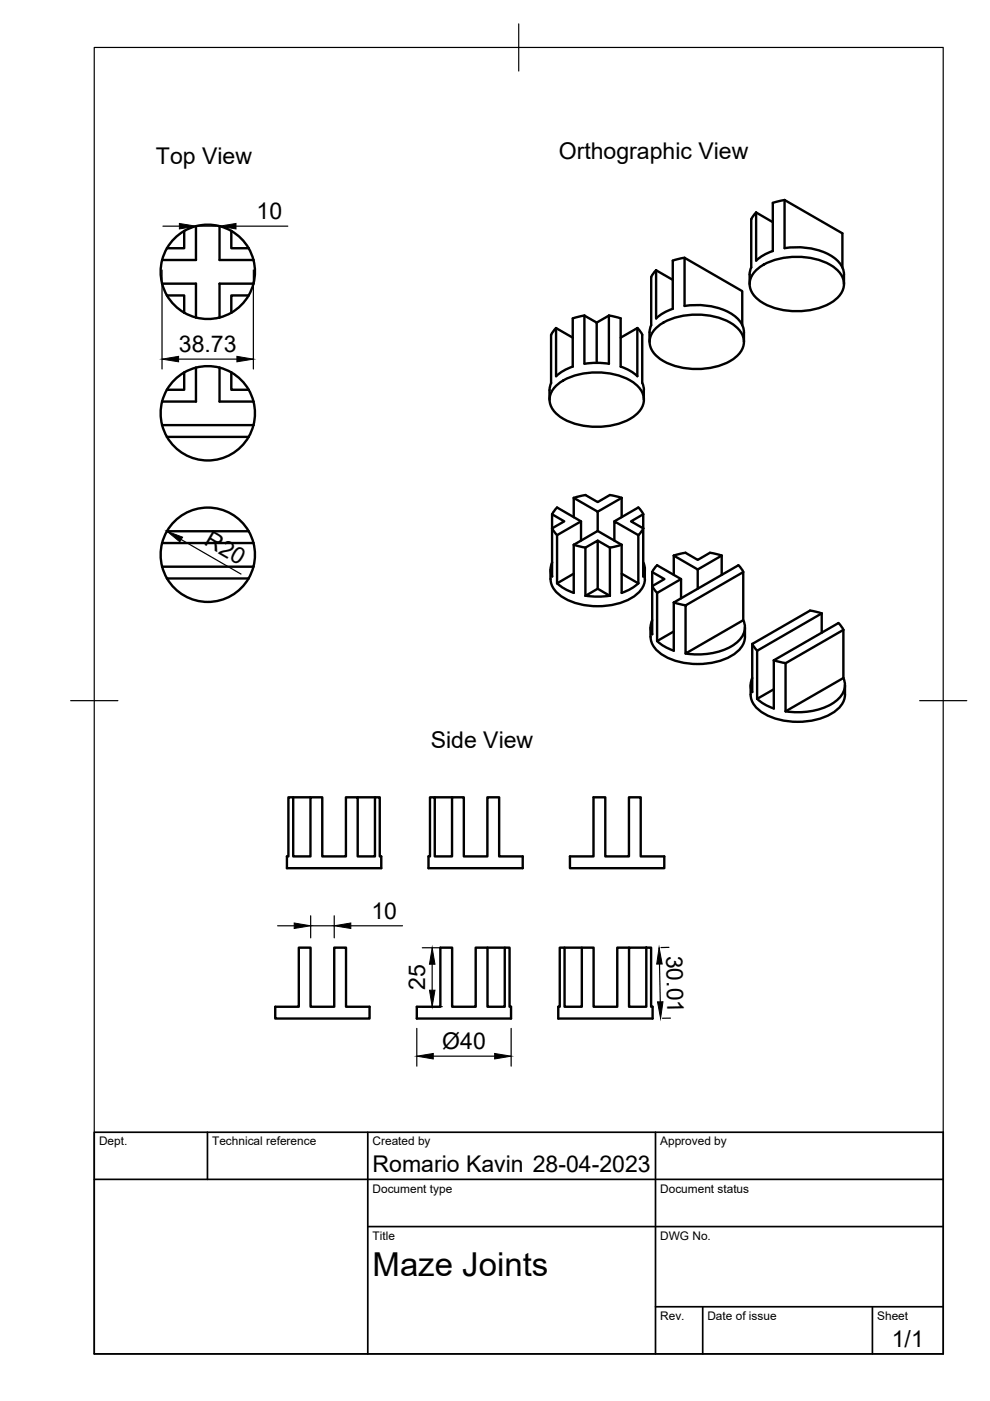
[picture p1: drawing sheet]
<svg xmlns="http://www.w3.org/2000/svg" width="210mm" height="297mm" viewBox="0 0 210 297" stroke-linecap="round" stroke-linejoin="round" font-family="sans-serif">
<!-- layer: Visible -->
<g fill="none" stroke="#000" stroke-width=".51">
<path d="M35.4 52.6a10 10 0 0 0 0 10M39.1 49v3.6h-3.7M39.1 49l-1.3 .8-1.1 1-1.3 1.8M41.6 47.9v7.2h-7.2M41.6 47.9l-2.5 1.1M46.5 47.9v7.2h7.2M46.6 47.9l-2.9-.3-2.1 .3M46.6 47.9a10 10 0 0 1 7.1 7.2M49 49v3.6h3.7M53.7 55.1a10 10 0 0 1-7.1 12.2M139.1 57.3l-1 1.4v10.2l-.3 1.2-.1 2.4M142.6 59.3l-3.5-2v10.2"/>
<path d="M145.1 54.6l-2.4 .6-.1 10.3-2.2 1-1.3 1M160.1 57.5a12.9 12.9 0 0 1 10.1-3 10.7 10.7 0 0 1 8.1 3.7 3.9 3.9 0 0 1-1.3 5.4 15 15 0 0 1-16.1 0 3.9 3.9 0 0 1-.8-6.1zM160.3 45l3.6 2.1M160.3 45.1l-1 1.4v10.2l-.3 1.1-.1 2.4M163.9 43v10.2l-1.8 .8-1.8 1.3v-10.3M166.3 42.4l12.3 7.1v7.2M166.3 42.4v10.2M166.4 52.6a14.3 14.3 0 0 1 11 2.5 4.3 4.3 0 0 1 1.5 3.1v2M166.4 42.4l-2.5 .6M34.4 60.1h7.2v7.2M35.4 62.6h3.7v3.7M35.4 62.6l.8 1.3 1.1 1.1 1.8 1.3"/>
<path d="M39.1 79v3.6h-3.7M39.1 79l-1.3 .8-1.1 1-1.3 1.8M39.1 79a10 10 0 0 1 14.6 6.1M39.1 66.3l2.5 1M41.6 78v7.1h-7.2M46.5 78v7.1h7.2M46.6 67.3l-2.2 .3-2.8-.3M49 79v3.6h3.7M52.7 62.6h-3.7v3.7M53.7 60.1h-7.2v7.2M116.8 71v10.2M117.9 69.6l3.5 2"/>
<path d="M117.9 69.5l-1 1.5M121.4 67.5v10.2l-1.7 .8-1.8 1.3v-10.2M123.9 66.9v10.2l3-.2 2.2 .2M123.9 66.9l2.6 1.5v8.5M123.9 66.9l-2.5 .6M126.5 68.4l2.6-1.5v10.2M129.1 66.9l2.5 .6M131.6 67.5v10.2l1.7 .8 1.8 1.3M131.6 71.6l3.5-2v10.2M135.1 69.5l1.1 1.5v10.2l.3 1.5M138.9 69.7a12.9 12.9 0 0 1 10.1-2.9 10.7 10.7 0 0 1 8.1 3.7 3.9 3.9 0 0 1-1.3 5.4 15 15 0 0 1-16.1 0 3.9 3.9 0 0 1-.8-6.2zM157.4 68.9v-7.2l-12.3-7v10.2a14.3 14.3 0 0 1 11 2.4 4.3 4.3 0 0 1 1.6 3.1v2.1"/>
<path d="M34.4 90.1h19.3M35.4 82.6a10 10 0 0 0 0 10M53.7 90.1a10 10 0 0 1-8.3 7.4 10 10 0 0 1-10-4.9h17.3M53.7 85.1l.4 2.2-.4 2.8M116.9 81.2l-.4 1.1v2.4M117.7 82a12.9 12.9 0 0 1 10.1-3 10.7 10.7 0 0 1 8.1 3.7 3.9 3.9 0 0 1-1.3 5.5 15 15 0 0 1-16.1 0 3.9 3.9 0 0 1-.8-6.2zM136.5 82.7v2M34.4 115.1h19.3M35.4 112.6h17.3M35.4 112.6a10 10 0 0 0 7.3 14.9 10 10 0 0 0 11-12.4M35.4 112.6a10 10 0 0 1 10-4.9 10 10 0 0 1 8.3 7.4M117.1 112l2.5-1.5-2.5-1.5v13.2"/>
<path d="M117.1 119.2l-.4 1.5 .4 1.5M117.1 112l1 1.5M117.1 109l1-1.4 5.1 2.9v4.1M121.6 109.7v-4.1l5.1 2.9v4.1M121.6 115.5v10.2M121.7 115.5l2.4 .6M123.2 110.5l-5.1 3v10.2M124.1 116.1l2.6-1.5v10.2M124.1 116.1v10.2M126.7 114.6l2.6 1.5v10.2l-2.6-1.5-2.6 1.5M126.7 108.5l5.1-2.9v4.1M126.7 112.6l5.1 2.9"/>
<path d="M126.7 112.6l-5.1 2.9M129.3 105l-2.6 1.5-2.6-1.5-2.4 .6M129.3 105l2.5 .6M130.3 114.6v-4.1l5 3v10.2l-3.5-2.1M131.8 115.5v10.2M131.8 115.5l-2.5 .6M135.3 107.6l-5 2.9M135.4 107.6l1 1.4M136.4 109v13.2l.3-1.5-.3-1.5M136.4 109l-2.6 1.5 2.6 1.5-1 1.5M139.3 119.9l5.1 2.9v4.1M139.3 119.8l-1 1.5"/>
<path d="M142.9 117.8l5 2.9v4.1M142.9 117.8v4.1M142.9 117.8l2.5-.6 2.5 1.5 2.6-1.5 2.5 .6M153 117.8v4.1M153 117.8l-5.1 2.9M156.5 119.9l-13.6 7.8M156.6 119.8l1 1.5M34.4 120.1h19.3M35.4 122.6h17.3M116.7 120.7a5.4 5.4 0 0 0 1.4 5 14.1 14.1 0 0 0 12.5 2.4 8.6 8.6 0 0 0 5.8-3.8l.3-1.5M118.1 123.7l1.8 1.3 1.8 .7M121.6 121.6l-3.5 2.1"/>
<path d="M124.1 126.3l3 .2 2.2-.2M135.4 123.7l-1.9 1.3-1.7 .7M136.7 120.7v2.1M137.9 133a5.4 5.4 0 0 0 1.4 4.9 14.1 14.1 0 0 0 12.5 2.4 8.6 8.6 0 0 0 5.8-3.7l.3-1.6v-2M138.3 121.3v13.2l-.4-1.5 .4-1.5M138.3 121.3l2.6 1.5-2.6 1.5M138.3 124.3l1 1.4M142.9 127.7v10.3l-1.8-.8-1.8-1.3M142.9 127.7l2.5 .6M144.4 122.8l-5.1 2.9v10.2l3.6-2M145.4 128.4l12.2-7.1v10.2l-12.2 7.1zM157.6 131.5a4 4 0 0 1-1.8 5.1 14.6 14.6 0 0 1-10.4 2"/>
<path d="M159.5 136.5l1 1.4M160.5 138v10.2M164.1 140l2.5 .6M174.2 130.1v4M174.2 130.1l-13.7 7.9M174.2 130l-2.5-.5-12.2 7v10.2l-.3-1.5 .3-1.5M178.8 133.5l-1-1.4-13.7 7.9M159.2 145.3v2M159.2 147.3a5 5 0 0 0 2.9 4.1 15.3 15.3 0 0 0 15-.6 4.7 4.7 0 0 0 2.1-3.5M164.1 140v10.2l-1.8-.7-1.8-1.3M164.1 146.1l-3.6 2.1M166.6 140.6l12.2-7.1v10.2l-12.2 7.1z"/>
<path d="M178.8 143.7a4 4 0 0 1-1.8 5.1 14.6 14.6 0 0 1-10.4 2M179.2 145.3v2M61.2 169h1v12.6h3.6v-12.6h2.5v12.6h5v-12.6h2.5v12.6h3.7v-12.6h1v12.6h.3v2.5h-20v-2.5h.4zM62.2 169h3.6M75.8 169h3.7M91.2 169h1v12.6h3.6v-12.6h2.5v12.6h5v-12.6h2.5v12.6h5v2.5h-20v-2.5h.4zM92.2 169h3.6M125.8 169h2.5v12.6h5v-12.6h2.5v12.6h5v2.5h-20v-2.5h5zM63.4 200.9h2.4v12.6h5.1v-12.6h2.5v12.6h5v2.4h-20v-2.4h5zM93.4 200.9h2.5v12.6h5v-12.6h2.5v12.6h3.6v-12.6h1v12.6h.4v2.4h-20v-2.4h5zM103.4 200.9h3.6M119.7 200.9h3.7"/>
<path d="M133.4 200.9h3.6v12.6h-3.6zM133.4 200.9h-2.5v12.6h-5v-12.6h-2.5v12.6h-3.7v-12.6h-1v12.6h-.3v2.4h20v-2.4h-.4v-12.6h-1"/>
</g>
<!-- layer: TitleBlock -->
<path d="M20 240.1h180v46.9h-180zM20 250h180M44 240.1v9.9M78 240.1v46.9M139 240.1v46.9M78 260.1h122M139 277.1h61M149 277.1v9.9M185 277.1v9.9" fill="none" stroke="#000" stroke-width=".36"/>
<!-- layer: Dimensions -->
<g fill="none" stroke="#000" stroke-width=".25">
<path d="M34.4 57.2v21M34.5 47.9h3.5M41.6 47.9h4.9M50 47.9h11M53.7 57.2v21M37.9 76.1h12.3M38.4 114.4l12.7 7.3M58.9 196.3h3.5M65.9 194.2v4.6M65.9 196.3h5M70.9 194.2v4.6M74.4 196.3h10.9"/>
<path d="M88.4 218v8M89.5 213.4h4.3M89.5 200.9h4.3M91.6 204.4v5.5M108.4 218v8M139.8 204.4l.2 8M141.8 200.9h-1.7M142.2 215.9h-1.7M91.9 223.9h13"/>
</g>
<g fill="#000" stroke="#000" stroke-width=".21">
<path d="M38 47.4l3.6 .5-3.6 .6zM46.5 47.9l3.5-.5v1.1zM34.4 76.1l3.5-.5v1.1zM50.2 75.6l3.5 .5-3.5 .6zM35.4 112.6l3.3 1.3-.6 1zM62.4 195.7l3.5 .6-3.5 .6zM70.9 196.3l3.5-.6v1.2zM91.1 209.9h1.1l-.6 3.5zM91.6 200.9l.6 3.5h-1.1zM139.7 200.9l.7 3.5h-1.2zM139.4 212.4h1.2l-.5 3.5zM88.4 223.9l3.5-.5v1.1z"/>
<path d="M104.9 223.4l3.5 .5-3.5 .6z"/>
</g>
<!-- layer: Border -->
<path d="M20 10.1h180v276.9h-180zM110 5.1v10M15 148.6h10M195 148.6h10" fill="none" stroke="#000" stroke-width=".25"/>
<text font-size="7" x="79" y="270.6">Maze Joints</text>
<g font-size="4.9">
<text x="33.1" y="34.7">Top View</text>
<text x="118.5" y="33.6">Orthographic View</text>
<text x="54.4" y="46.5">10</text>
<text x="37.9" y="74.7">38.73</text>
<text x="43.1" y="115.4" transform="rotate(30 43.1 115.4)">R20</text>
<text x="91.3" y="158.7">Side View</text>
<text x="78.7" y="194.8">10</text>
<text x="141.2" y="202.6" transform="rotate(89 141.2 202.6)">30.01</text>
<text x="90.2" y="209.9" transform="rotate(-90 90.2 209.9)">25</text>
<text x="93.8" y="222.4">Ø40</text>
<text x="79" y="248.5">Romario Kavin 28-04-2023</text>
<text x="189.1" y="285.7">1/1</text>
</g>
<g font-size="2.5">
<text x="21" y="242.9">Dept.</text>
<text x="45" y="242.9">Technical reference</text>
<text x="79" y="242.9">Created by</text>
<text x="140" y="242.9">Approved by</text>
<text x="79" y="252.8">Document type</text>
<text x="140" y="252.8">Document status</text>
<text x="79" y="262.9">Title</text>
<text x="140" y="262.9">DWG No.</text>
<text x="140" y="279.9">Rev.</text>
<text x="150" y="279.9">Date of issue</text>
<text x="186" y="279.9">Sheet</text>
</g>
</svg>
